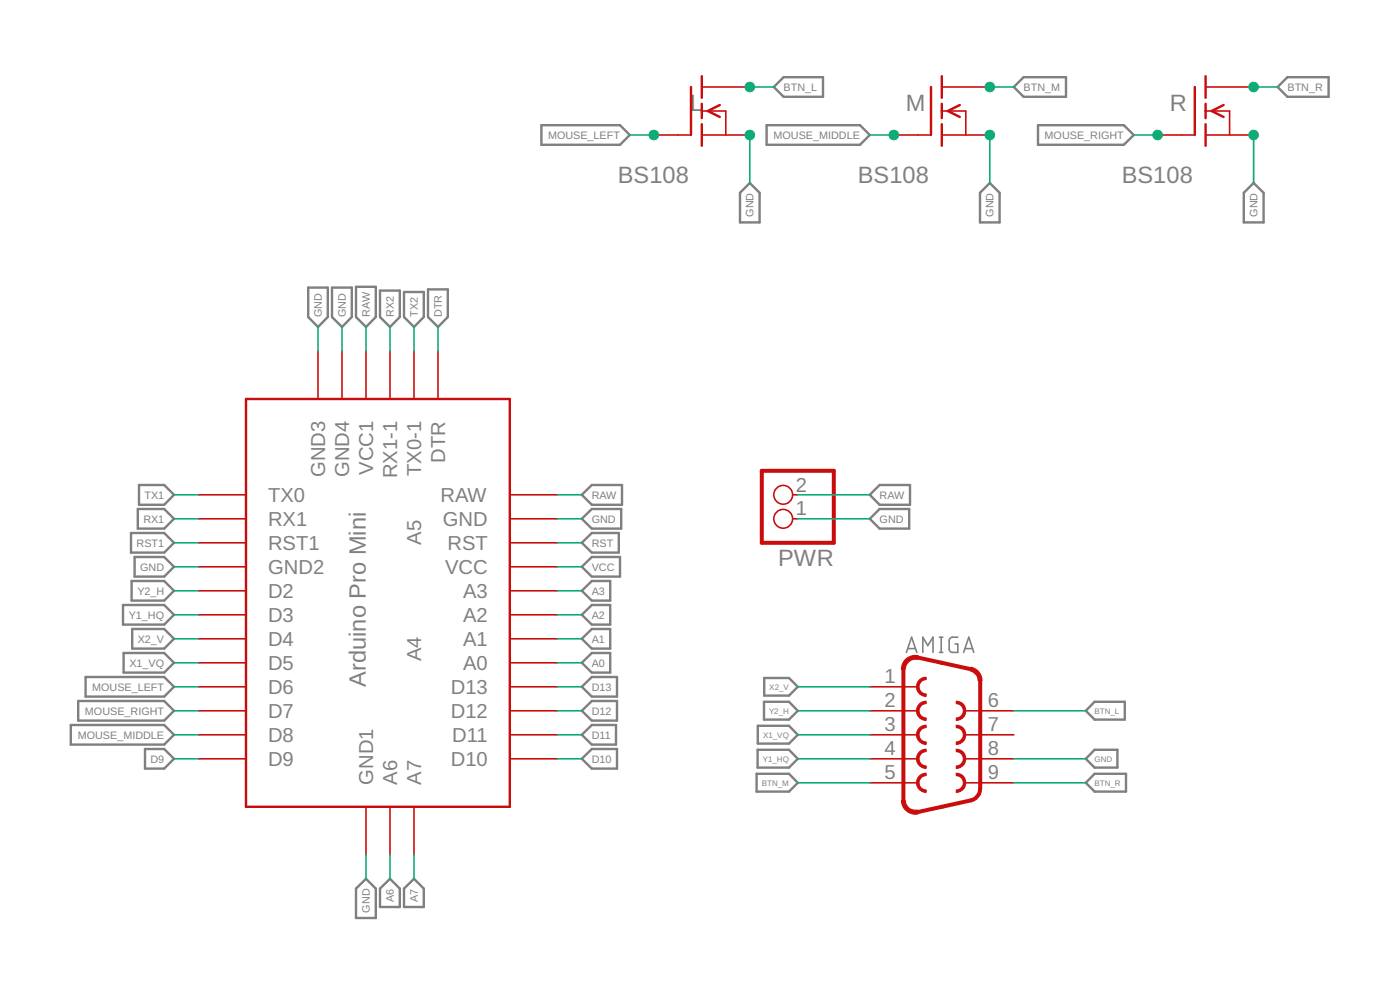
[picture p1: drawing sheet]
<svg xmlns="http://www.w3.org/2000/svg" width="148mm" height="105mm" viewBox="0 0 148 105" stroke-linecap="round" stroke-linejoin="round" font-family="sans-serif">
<path d="M95.9 69l.6-1.6 .5 1.6M96.1 68.6h.8M97.7 69v-1.6l.5 .9 .5-.9v1.6M99.4 69h.4M99.4 67.4h.4M99.6 67.4v1.6M101.4 67.4h-.6a.36 .36 0 0 0-.3 .4v.9a.36 .36 0 0 0 .3 .3h.6v-.8h-.3M102 69l.5-1.6 .6 1.6M102.1 68.6h.8" fill="none" stroke="#808080" stroke-width=".17"/>
<g fill="none" stroke="#808080" stroke-width=".25">
<path d="M57.3 13.3h8.3l1.1 1-1.1 1h-8.3zM79.4 19.4l1 1v3.1h-2.1v-3.1zM81.1 13.3h9.9l1.1 1-1.1 1h-9.9zM81.9 9.2l1-1h4.2v2h-4.2zM107.3 9.2l1-1h4.5v2h-4.5zM109.9 13.3h9l1.1 1-1.1 1h-9zM136.2 8.2h4.4v2h-4.4l-1-1zM32.6 30.4h2.1v3.1l-1 1.1-1.1-1.1zM35.1 30.4h2.1v3.1l-1 1.1-1.1-1.1zM37.7 30.4h2.1v3.1l-1.1 1.1-1-1.1zM40.2 30.8h2.1v2.7l-1 1.1-1.1-1.1zM42.8 30.9h2.1v2.6l-1.1 1.1-1-1.1z"/>
<path d="M45.3 30.6h2.1v2.9l-1 1.1-1.1-1.1zM103.7 20.4l1.1-1 1 1v3.1h-2.1zM131.6 20.4l1.1-1 1 1v3.1h-2.1zM13.9 56.4h3.5l1 1-1 1.1h-3.5zM14.2 58.9h3.2l1 1.1-1 1h-3.2zM14.6 53.9h2.8l1 1-1 1h-2.8zM14.7 51.3h2.7l1 1.1-1 1h-2.7zM61.6 54.9l1-1h3.1v2h-3.1zM61.6 60l1-1.1h3v2.1h-3zM61.6 52.4l1-1.1h3.2v2.1h-3.2zM61.6 57.4l1-1h2.9v2.1h-2.9zM92.1 54.9l1-1h3.1v2h-3.1z"/>
<path d="M92.1 52.4l1-1.1h3.2v2.1h-3.2zM7.5 76.7h9.9l1 1.1-1 1h-9.9zM8.3 74.2h9.1l1 1-1 1.1h-9.1zM9.1 71.6h8.3l1 1.1-1 1h-8.3zM13 64h4.4l1 1.1-1 1h-4.4zM13.1 69.1h4.3l1 1-1 1.1h-4.3zM13.9 61.5h3.5l1 1-1 1.1h-3.5zM14 66.6h3.4l1 1-1 1h-3.4zM15.3 79.3h2.1l1 1-1 1h-2.1zM61.6 75.2l1-1h2.7v2.1h-2.7zM61.6 77.8l1-1.1h2.6v2.1h-2.6zM61.6 72.7l1-1.1h2.7v2.1h-2.7z"/>
<path d="M61.6 62.5l1-1h2v2.1h-2zM61.6 65.1l1-1.1h2v2.1h-2zM61.6 67.6l1-1h2v2h-2zM61.6 70.1l1-1h2v2.1h-2zM80.2 79.4h3.3l.9 .9-.9 .9h-3.3zM80.2 76.8h3.3l.9 1-.9 .9h-3.3zM80.9 74.3h2.6l.9 .9-.9 1h-2.6zM80.9 71.8h2.6l.9 .9-.9 .9h-2.6zM115.8 74.3h3.2v1.9h-3.2l-.9-1zM115.8 79.4h2.5v1.8h-2.5l-.9-.9zM37.7 94l1-1 1.1 1v3.2h-2.1zM40.2 94l1.1-1 1 1v2h-2.1z"/>
<path d="M42.8 94l1-1 1.1 1v2h-2.1zM61.6 80.3l1-1h2.7v2h-2.7zM80.1 81.9h3.4l.9 .9-.9 1h-3.4zM115.8 81.9h3.4v1.9h-3.4l-.9-1z"/>
</g>
<g fill="#c90d0c" stroke="#c90d0c" stroke-width=".11">
<path d="M97.3 74.4l.7-.2v.3a.76 .76 0 0 0-.7 .7 .76 .76 0 0 0 .7 .8v.2a1.02 1.02 0 0 1-.9-.6 1.02 1.02 0 0 1 .2-1.2z" fill-rule="evenodd"/>
<path d="M101.2 74.2a1.02 1.02 0 0 1 1 1 1.02 1.02 0 0 1-1 1v-.2a.76 .76 0 0 0 .8-.8 .76 .76 0 0 0-.8-.7z" fill-rule="evenodd"/>
<path d="M97.3 71.9l.7-.2v.2a.76 .76 0 0 0-.7 .8 .76 .76 0 0 0 .7 .7v.3a1.02 1.02 0 0 1-.9-.7 1.02 1.02 0 0 1 .2-1.1z" fill-rule="evenodd"/>
<path d="M101.2 79.3a1.02 1.02 0 0 1 1 1 1.02 1.02 0 0 1-1 1v-.2a.76 .76 0 0 0 .8-.8 .76 .76 0 0 0-.8-.8z" fill-rule="evenodd"/>
<path d="M97.3 77l.7-.2v.2a.76 .76 0 0 0-.7 .8 .76 .76 0 0 0 .7 .7v.3a1.02 1.02 0 0 1-.9-.7 1.02 1.02 0 0 1 .2-1.1z" fill-rule="evenodd"/>
<path d="M101.2 76.8a1.02 1.02 0 0 1 1 1 1.02 1.02 0 0 1-1 1v-.3a.76 .76 0 0 0 .8-.7 .76 .76 0 0 0-.8-.8z" fill-rule="evenodd"/>
<path d="M97.3 79.5l.7-.2v.2a.76 .76 0 0 0-.7 .8 .76 .76 0 0 0 .7 .8v.2a1.02 1.02 0 0 1-.9-.6 1.02 1.02 0 0 1 .2-1.2z" fill-rule="evenodd"/>
<path d="M101.2 81.8a1.02 1.02 0 0 1 1 1 1.02 1.02 0 0 1-1 1.1v-.3a.76 .76 0 0 0 .8-.8 .76 .76 0 0 0-.8-.7z" fill-rule="evenodd"/>
<path d="M97.3 82.1l.7-.3v.3a.76 .76 0 0 0-.7 .7 .76 .76 0 0 0 .7 .8v.3a1.02 1.02 0 0 1-.9-.7 1.02 1.02 0 0 1 .2-1.1z" fill-rule="evenodd"/>
<path d="M95.8 69.8a1.49 1.49 0 0 1 1.4-.4l-.1 .4a1.09 1.09 0 0 0-1.3 1h-.4a1.51 1.51 0 0 1 .4-1z" fill-rule="evenodd"/>
<path d="M102.8 70.6a1.42 1.42 0 0 1 1.1 1.5h-.4a1.05 1.05 0 0 0-.8-1.1z" fill-rule="evenodd"/>
<path d="M95.4 84.7h.4a1.09 1.09 0 0 0 1.3 1l.1 .4a1.46 1.46 0 0 1-1.8-1.4z" fill-rule="evenodd"/>
</g>
<path d="M80.6 49.8h7.6v7.6h-7.6zM95.6 70.8v13.9M97.2 69.6l5.5 1.2M103.7 72.1v11.4a1.32 1.32 0 0 1-1 1.2l-5.5 1.2" fill="none" stroke="#c90d0c" stroke-width=".42"/>
<g fill="none" stroke="#c90d0c" stroke-width=".17">
<path d="M69.2 14.3h3.9M74.3 14.3h5.1M74.3 11.7h2.5v2.6M74.3 9.2h5.1M94.6 14.3h3.8M99.7 14.3h5.1M99.7 11.7h2.5v2.6M99.7 9.2h5.1M122.5 14.3h3.9M127.6 14.3h5.1M127.6 11.7h2.5v2.6M127.6 9.2h5.1"/>
<path d="M33.7 37.1v5.1M36.2 37.1v5.1M38.7 37.1v5.1M41.3 37.1v5.1M43.8 37.1v5.1M46.4 37.1v5.1M21 54.9h5M21 52.4h5M21 57.4h5M21 60h5M54 54.9h5M54 52.4h5"/>
<path d="M54 57.4h5M54 60h5M83.9 54.9h.5M83.9 52.4h.5M21 72.7h5M21 75.2h5M21 77.8h5M21 62.5h5M21 65.1h5M21 67.6h5M21 70.1h5M54 72.7h5"/>
<path d="M54 75.2h5M54 77.8h5M54 62.5h5M54 65.1h5M54 67.6h5M54 70.1h5M92.1 72.7h5M92.1 75.2h5M92.1 77.8h5M102.2 75.2h5.1M102.2 77.8h5.1M21 80.3h5"/>
<path d="M38.7 85.4v5.1M41.3 85.4v5.1M43.8 85.4v5.1M54 80.3h5M92.1 80.3h5M92.1 82.8h5M102.2 80.3h5.1M102.2 82.8h5.1"/>
<circle cx="82.9" cy="54.9" r=".99"/>
<circle cx="82.9" cy="52.4" r=".99"/>
</g>
<g fill="none" stroke="#c90d0c" stroke-width=".25">
<path d="M73.1 9.2v5.1M74.3 8.1v2.3M74.3 11v1.5M74.3 13.1v2.3M76.2 11.1l-1.3 .6 1.3 .7M98.5 9.2v5.1M99.7 8.1v2.3M99.7 11v1.5M99.7 13.1v2.3M101.6 11.1l-1.3 .6 1.3 .7M126.4 9.2v5.1M127.6 8.1v2.3"/>
<path d="M127.6 11v1.5M127.6 13.1v2.3M129.5 11.1l-1.3 .6 1.3 .7M26 42.2h28v43.2h-28z"/>
</g>
<g fill="none" stroke="#0dab76" stroke-width=".17">
<path d="M66.7 14.3h2.5M79.4 9.2h2.5M79.4 14.3v5.1M92.1 14.3h2.5M104.8 9.2h2.5M104.8 14.3v5.1M120 14.3h2.5M132.7 9.2h2.5M132.7 14.3v5.1M33.7 34.6v2.5M36.2 34.6v2.5M38.7 34.6v2.5"/>
<path d="M41.3 34.6v2.5M43.8 34.6v2.5M46.4 34.6v2.5M18.4 54.9h2.6M18.4 60h2.6M18.4 52.4h2.6M18.4 57.4h2.6M59 54.9h2.6M59 60h2.6M59 52.4h2.6M59 57.4h2.6M84.4 54.9h7.7"/>
<path d="M84.4 52.4h7.7M18.4 75.2h2.6M18.4 77.8h2.6M18.4 72.7h2.6M18.4 62.5h2.6M18.4 65.1h2.6M18.4 67.6h2.6M18.4 70.1h2.6M59 75.2h2.6M59 77.8h2.6M59 72.7h2.6M59 62.5h2.6"/>
<path d="M59 65.1h2.6M59 67.6h2.6M59 70.1h2.6M84.4 75.2h7.7M84.4 77.8h7.7M84.4 72.7h7.7M107.3 75.2h7.6M18.4 80.3h2.6M38.7 90.5v2.5M41.3 90.5v2.5M43.8 90.5v2.5M59 80.3h2.6"/>
<path d="M84.4 82.8h7.7M84.4 80.3h7.7M107.3 82.8h7.6M107.3 80.3h7.6"/>
</g>
<g fill="#0dab76" stroke="#0dab76" stroke-width=".11">
<circle cx="104.8" cy="9.2" r=".51"/>
<circle cx="79.4" cy="9.2" r=".51"/>
<circle cx="79.4" cy="14.3" r=".51"/>
<circle cx="104.8" cy="14.3" r=".51"/>
<circle cx="132.7" cy="14.3" r=".51"/>
<circle cx="132.7" cy="9.2" r=".51"/>
<circle cx="122.5" cy="14.3" r=".51"/>
<circle cx="94.6" cy="14.3" r=".51"/>
<circle cx="69.2" cy="14.3" r=".51"/>
</g>
<g font-size="2.5" fill="#808080">
<text x="73" y="11.7">L</text>
<text x="95.9" y="11.7">M</text>
<text x="123.8" y="11.7">R</text>
<text x="65.4" y="19.4">BS108</text>
<text x="90.8" y="19.4">BS108</text>
<text x="118.7" y="19.4">BS108</text>
<text x="82.4" y="59.9">PWR</text>
<text x="38.7" y="72.7" transform="rotate(-90 38.7 72.7)">Arduino Pro Mini</text>
</g>
<g font-size="2.1" fill="#808080">
<text x="28.4" y="53.1">TX0</text>
<text x="34.4" y="50.5" transform="rotate(-90 34.4 50.5)">GND3</text>
<text x="37" y="50.5" transform="rotate(-90 37 50.5)">GND4</text>
<text x="39.5" y="50.2" transform="rotate(-90 39.5 50.2)">VCC1</text>
<text x="42" y="50.6" transform="rotate(-90 42 50.6)">RX1-1</text>
<text x="44.6" y="50.4" transform="rotate(-90 44.6 50.4)">TX0-1</text>
<text x="46.6" y="53.1">RAW</text>
<text x="47.1" y="49" transform="rotate(-90 47.1 49)">DTR</text>
<text x="84.2" y="52">2</text>
<text x="28.4" y="55.7">RX1</text>
<text x="28.4" y="58.2">RST1</text>
<text x="44.6" y="57.7" transform="rotate(-90 44.6 57.7)">A5</text>
<text x="46.9" y="55.7">GND</text>
<text x="47.4" y="58.2">RST</text>
<text x="84.2" y="54.6">1</text>
<text x="28.4" y="60.8">GND2</text>
<text x="28.4" y="63.3">D2</text>
<text x="28.4" y="65.8">D3</text>
<text x="47.1" y="60.8">VCC</text>
<text x="49" y="63.3">A3</text>
<text x="49" y="65.8">A2</text>
<text x="28.4" y="68.4">D4</text>
<text x="28.4" y="70.9">D5</text>
<text x="44.6" y="70" transform="rotate(-90 44.6 70)">A4</text>
<text x="49" y="68.4">A1</text>
<text x="49" y="70.9">A0</text>
<text x="28.4" y="73.4">D6</text>
<text x="28.4" y="76">D7</text>
<text x="47.7" y="73.4">D13</text>
<text x="47.7" y="76">D12</text>
<text x="93.6" y="72.3">1</text>
<text x="93.6" y="74.9">2</text>
<text x="93.6" y="77.4">3</text>
<text x="104.5" y="74.9">6</text>
<text x="104.5" y="77.4">7</text>
<text x="28.4" y="78.5">D8</text>
<text x="28.4" y="81.1">D9</text>
<text x="39.5" y="83" transform="rotate(-90 39.5 83)">GND1</text>
<text x="42" y="83" transform="rotate(-90 42 83)">A6</text>
<text x="44.6" y="83" transform="rotate(-90 44.6 83)">A7</text>
<text x="47.7" y="81.1">D10</text>
<text x="47.9" y="78.5">D11</text>
<text x="93.6" y="79.9">4</text>
<text x="93.6" y="82.5">5</text>
<text x="104.5" y="79.9">8</text>
<text x="104.5" y="82.5">9</text>
</g>
<g font-size="1.1" fill="#808080">
<text x="82.9" y="9.6">BTN_L</text>
<text x="108.3" y="9.6">BTN_M</text>
<text x="136.3" y="9.6">BTN_R</text>
<text x="58" y="14.7">MOUSE_LEFT</text>
<text x="81.9" y="14.7">MOUSE_MIDDLE</text>
<text x="110.6" y="14.7">MOUSE_RIGHT</text>
<text x="79.8" y="22.9" transform="rotate(-90 79.8 22.9)">GND</text>
<text x="105.1" y="22.9" transform="rotate(-90 105.1 22.9)">GND</text>
<text x="133.1" y="22.9" transform="rotate(-90 133.1 22.9)">GND</text>
<text x="34.1" y="33.6" transform="rotate(-90 34.1 33.6)">GND</text>
<text x="36.6" y="33.6" transform="rotate(-90 36.6 33.6)">GND</text>
<text x="39.1" y="33.6" transform="rotate(-90 39.1 33.6)">RAW</text>
<text x="41.7" y="33.6" transform="rotate(-90 41.7 33.6)">RX2</text>
<text x="44.2" y="33.6" transform="rotate(-90 44.2 33.6)">TX2</text>
<text x="46.8" y="33.6" transform="rotate(-90 46.8 33.6)">DTR</text>
<text x="15.3" y="52.8">TX1</text>
<text x="62.6" y="52.8">RAW</text>
<text x="93.1" y="52.8">RAW</text>
<text x="14.5" y="57.8">RST1</text>
<text x="15.2" y="55.3">RX1</text>
<text x="62.6" y="55.3">GND</text>
<text x="62.6" y="57.9">RST</text>
<text x="93.1" y="55.3">GND</text>
<text x="13.6" y="65.5">Y1_HQ</text>
<text x="14.5" y="62.9">Y2_H</text>
<text x="14.8" y="60.4">GND</text>
<text x="62.6" y="60.4">VCC</text>
<text x="62.6" y="62.9">A3</text>
<text x="62.6" y="65.5">A2</text>
<text x="13.7" y="70.5">X1_VQ</text>
<text x="14.6" y="68">X2_V</text>
<text x="62.6" y="68">A1</text>
<text x="62.6" y="70.6">A0</text>
<text x="9" y="75.6">MOUSE_RIGHT</text>
<text x="9.8" y="73.1">MOUSE_LEFT</text>
<text x="62.6" y="73.1">D13</text>
<text x="62.6" y="75.6">D12</text>
<text x="8.2" y="78.2">MOUSE_MIDDLE</text>
<text x="15.9" y="80.7">D9</text>
<text x="62.6" y="78.2">D11</text>
<text x="62.6" y="80.7">D10</text>
<text x="41.7" y="95.4" transform="rotate(-90 41.7 95.4)">A6</text>
<text x="44.2" y="95.4" transform="rotate(-90 44.2 95.4)">A7</text>
<text x="39.1" y="96.6" transform="rotate(-90 39.1 96.6)">GND</text>
</g>
<g font-size=".8" fill="#808080">
<text x="81.4" y="75.5">Y2_H</text>
<text x="81.4" y="73">X2_V</text>
<text x="115.8" y="75.5">BTN_L</text>
<text x="80.6" y="83.1">BTN_M</text>
<text x="80.7" y="80.6">Y1_HQ</text>
<text x="80.8" y="78.1">X1_VQ</text>
<text x="115.8" y="80.6">GND</text>
<text x="115.8" y="83.1">BTN_R</text>
</g>
</svg>
